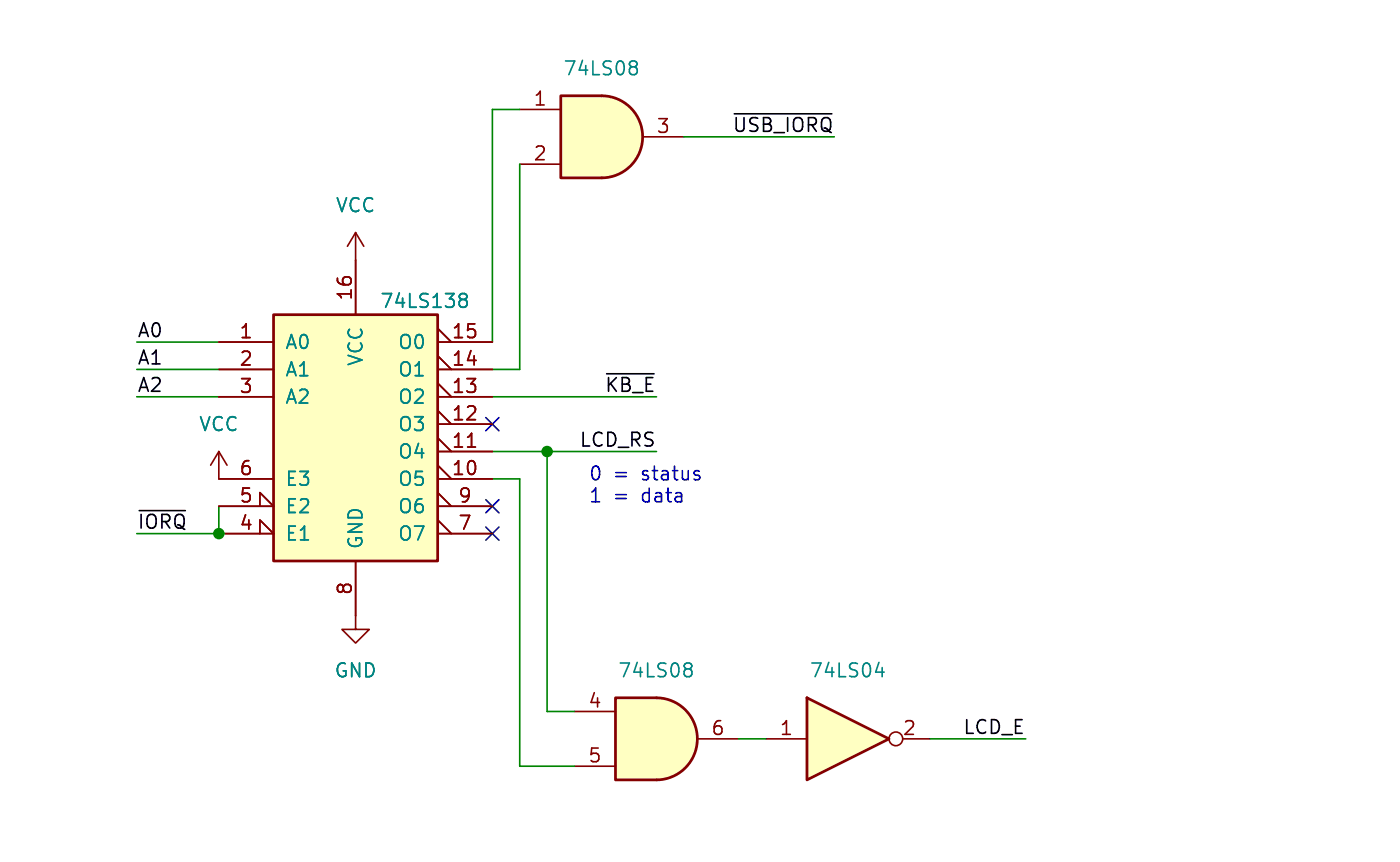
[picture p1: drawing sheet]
<svg xmlns="http://www.w3.org/2000/svg" width="130mm" height="80mm" viewBox="0 0 130 80" stroke-linecap="round" stroke-linejoin="round" font-family="sans-serif">
<path d="M0 0h130v80h-130z" fill="#fff" stroke="#fff" stroke-width=".09"/>
<path d="M33 21.6l-.7 1.3M33 21.6v2.5M33 21.6l.8 1.3" fill="none" stroke="#840000" stroke-width=".15"/>
<path d="M55.9 8.9a3.8 3.8 0 0 1 3.8 3.8 3.8 3.8 0 0 1-3.8 3.8z" fill="#ffffc2" stroke="#ffffc2" stroke-width=".09"/>
<path d="M52.1 8.9h3.8v7.6h-3.8z" fill="#ffffc2"/>
<path d="M52.1 8.9h3.8a3.8 3.8 0 0 1 3.8 3.8 3.8 3.8 0 0 1-3.8 3.8h-3.8z" fill="none" stroke="#840000" stroke-width=".25"/>
<path d="M48.3 10.2h3.8M48.3 15.2h3.8M59.7 12.7h3.8" fill="none" stroke="#840000" stroke-width=".15"/>
<path d="M58.7 5.7h.2l.3 .2-.1 .2-.2 .1M58.7 6.2h.2M58.9 6.2l.3 .2v.3l-.2 .2h-.3" fill="none" stroke="#008484" stroke-width=".15"/>
<path d="M61 64.8a3.8 3.8 0 0 1 3.8 3.8 3.8 3.8 0 0 1-3.8 3.8z" fill="#ffffc2" stroke="#ffffc2" stroke-width=".09"/>
<path d="M57.1 64.8h3.9v7.6h-3.9z" fill="#ffffc2"/>
<path d="M57.1 64.8h3.9a3.8 3.8 0 0 1 3.8 3.8 3.8 3.8 0 0 1-3.8 3.8h-3.9z" fill="none" stroke="#840000" stroke-width=".25"/>
<path d="M53.3 66h3.8M53.3 71.1h3.8M64.8 68.6h3.8" fill="none" stroke="#840000" stroke-width=".15"/>
<path d="M63.8 61.5h.2l.2 .3v.2l-.2 .1M63.8 62.1h.2M64 62.1l.2 .2v.3l-.1 .1-.3 .1" fill="none" stroke="#008484" stroke-width=".15"/>
<path d="M74.9 64.8l7.6 3.8-7.6 3.8z" fill="#ffffc2"/>
<path d="M25.4 29.2h15.2v22.9h-15.2zM74.9 64.8l7.6 3.8-7.6 3.8z" fill="none" stroke="#840000" stroke-width=".25"/>
<g fill="none" stroke="#840000" stroke-width=".15">
<path d="M20.3 31.8h5.1M20.3 36.8h5.1M20.3 34.3h5.1M33 24.1v5.1M40.6 31.8h5.1M40.6 39.4h5.1M40.6 38.1l1.3 1.3M40.6 36.8h5.1M40.6 35.6l1.3 1.2M40.6 34.3h5.1M40.6 33l1.3 1.3M40.6 30.5l1.3 1.3"/>
<path d="M20.3 49.5h5.1l-1.3-1.2v1.2M20.3 47h5.1l-1.3-1.3v1.3M20.3 41.9l-.7 1.3M20.3 41.9v2.6h5.1M20.3 41.9l.8 1.3M33 52.1v6.3h1.3l-1.3 1.3-1.3-1.3h1.3M40.6 44.5h5.1M40.6 43.2l1.3 1.3M40.6 41.9h5.1M40.6 40.6l1.3 1.3M40.6 49.5h5.1M40.6 47h5.1"/>
<path d="M40.6 48.3l1.3 1.2M40.6 45.7l1.3 1.3M43.4 41.5h.7M71.1 68.6h3.8M83.8 68.6h2.6"/>
<circle cx="83.2" cy="68.6" r=".63"/>
</g>
<path d="M42.8 27.7l.1 .1M42.8 27.3l.3-.1 .2 .2 .1 .2-.3 .2M42.9 27.8h.2M42.9 27.8l-.1 .1M43.1 27.8l.3 .2-.1 .4-.2 .1h-.3M81.3 62.4h.8M81.9 62v.8" fill="none" stroke="#008484" stroke-width=".15"/>
<path d="M25.4 29.2h15.2v22.9h-15.2z" fill="#ffffc2" stroke="#ffffc2" stroke-width=".09"/>
<path d="M68.2 10.6h9M56.3 34.7h4.4M12.9 47.4h4.3" fill="none" stroke="#000" stroke-width=".15"/>
<g fill="none" stroke="#008400" stroke-width=".15">
<path d="M48.3 15.2v19.1h-2.6M48.3 10.2h-2.6v21.6M63.5 12.7h14M12.7 34.3h7.6M12.7 31.8h7.6M12.7 36.8h7.6M45.7 36.8h15.3M20.3 47v2.5h-7.6M45.7 44.5h2.6v26.6h5M45.7 41.9h15.3M50.8 41.9v24.1h2.5M68.6 68.6h2.5"/>
<path d="M86.4 68.6h8.8"/>
</g>
<path d="M45.1 38.8l1.2 1.2M46.3 38.8l-1.2 1.2M45.1 48.9l1.2 1.2M45.1 46.4l1.2 1.2M46.3 48.9l-1.2 1.2M46.3 46.4l-1.2 1.2" fill="none" stroke="#000084" stroke-width=".15"/>
<g fill="#008400" stroke="#008400" stroke-width=".15">
<circle cx="50.8" cy="41.9" r=".46"/>
<circle cx="20.3" cy="49.5" r=".46"/>
</g>
<g font-size="1.8" fill="#840000">
<text x="49.5" y="9.9">1</text>
<text x="49.5" y="15">2</text>
<text x="60.9" y="12.4">3</text>
<text x="32.8" y="28" transform="rotate(-90 32.8 28)">16</text>
<text x="22.2" y="31.5">1</text>
<text x="22.2" y="34">2</text>
<text x="41.9" y="34">14</text>
<text x="41.9" y="31.5">15</text>
<text x="22.2" y="36.6">3</text>
<text x="41.9" y="41.7">11</text>
<text x="41.9" y="39.1">12</text>
<text x="41.9" y="36.6">13</text>
<text x="22.2" y="46.7">5</text>
<text x="22.2" y="44.2">6</text>
<text x="41.9" y="44.2">10</text>
<text x="42.5" y="46.7">9</text>
<text x="22.2" y="49.3">4</text>
<text x="42.5" y="49.3">7</text>
<text x="32.8" y="55.3" transform="rotate(-90 32.8 55.3)">8</text>
<text x="54.5" y="65.8">4</text>
<text x="54.5" y="70.9">5</text>
<text x="66" y="68.3">6</text>
<text x="72.3" y="68.3">1</text>
<text x="83.7" y="68.3">2</text>
</g>
<g font-size="1.8" fill="#008484">
<text x="52.2" y="7.2">74LS08</text>
<text x="31.1" y="19.9">VCC</text>
<text x="35.2" y="28.8">74LS138</text>
<text x="26.4" y="32.6">A0</text>
<text x="26.4" y="35.2">A1</text>
<text x="33.9" y="34.1" transform="rotate(-90 33.9 34.1)">VCC</text>
<text x="36.9" y="35.2">O1</text>
<text x="36.9" y="32.6">O0</text>
<text x="18.4" y="40.2">VCC</text>
<text x="26.4" y="37.7">A2</text>
<text x="36.9" y="40.2">O3</text>
<text x="36.9" y="37.7">O2</text>
<text x="26.4" y="47.9">E2</text>
<text x="26.4" y="45.3">E3</text>
<text x="36.9" y="45.3">O5</text>
<text x="36.9" y="42.8">O4</text>
<text x="36.9" y="47.9">O6</text>
<text x="26.4" y="50.4">E1</text>
<text x="33.9" y="51.1" transform="rotate(-90 33.9 51.1)">GND</text>
<text x="36.9" y="50.4">O7</text>
<text x="31" y="63.1">GND</text>
<text x="57.3" y="63.1">74LS08</text>
<text x="75.1" y="63.1">74LS04</text>
</g>
<g font-size="1.8">
<text x="68" y="12.4">~{USB_IORQ}</text>
<text x="12.7" y="33.9">A1</text>
<text x="12.7" y="31.4">A0</text>
<text x="12.7" y="36.5">A2</text>
<text x="53.7" y="41.6">LCD_RS</text>
<text x="56.1" y="36.5">~{KB_E}</text>
<text x="12.7" y="49.2">~{IORQ}</text>
<text x="89.4" y="68.2">LCD_E</text>
</g>
<g font-size="1.8" fill="#0000c2">
<text x="54.6" y="44.7">0</text>
<text x="54.6" y="46.7">1</text>
<text x="57" y="44.7">=</text>
<text x="57" y="46.7">=</text>
<text x="59.7" y="44.7">status</text>
<text x="59.7" y="46.7">data</text>
</g>
</svg>
